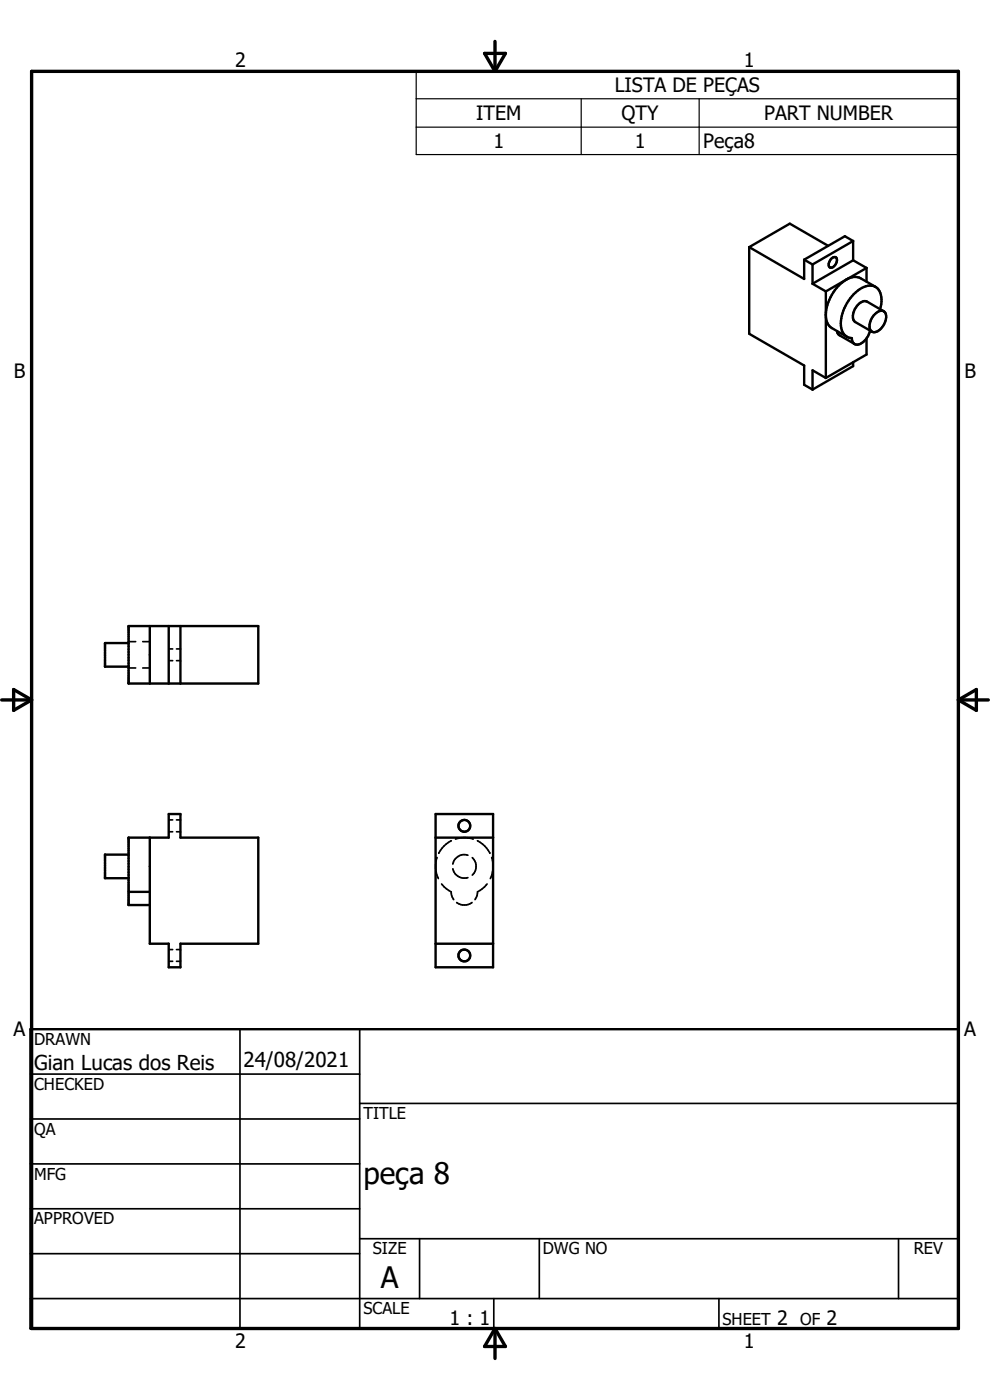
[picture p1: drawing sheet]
<svg xmlns="http://www.w3.org/2000/svg" width="210mm" height="297mm" viewBox="0 0 210 297" stroke-linecap="round" stroke-linejoin="round" font-family="sans-serif">
<g fill="none" stroke="#000" stroke-width=".51">
<path d="M158.9 52.4l11.7 6.8v-4.1M158.9 52.4v18.4l11.7 6.7v4.1l1.8 1.1M170.6 55.1l1.8 1M172.4 56.1v4.1M175.7 52.1l-8.2-4.7-8.6 5M176.3 55a.68 .68 0 0 1 .6-.5 .68 .68 0 0 1 .7 .5 1.44 1.44 0 0 1-1.6 1.7 1.37 1.37 0 0 1 .3-1.7zM179.5 59.3a2.99 2.99 0 0 1 3.1-.3l3.3 2a4.1 4.1 0 0 1 .8 4.6M179.5 59.3a9 9 0 0 0-4.1 8.8l.3 .8 .5 .5 3.4 2M179.5 59.3l-4.3 2.5M181 51.1l-8.6 5M181 51.1l-1.8-1-8.6 5M181 51.1v4.1"/>
<path d="M181 55.2l2.8 1.6M181 55.2l-8.6 5M183.8 56.8v3M183.8 56.8l-4.3 2.5M172.4 60.2l2.8 1.6M175.2 61.8v18.4M177.6 70.2l.3 .8 3.4 2M181 76.8v.9l-8.6 5M183.8 71.8v3.4l-8.6 5M185.6 60.8a4.2 4.2 0 0 0-4.5 1.6 8.6 8.6 0 0 0-2.5 7.6 2.27 2.27 0 0 0 2.1 1.7 1.26 1.26 0 0 0 .8 1.4 1.26 1.26 0 0 0 1.5-.4 4.6 4.6 0 0 0 1.6-2.6M185.6 66.6a1.44 1.44 0 0 1 2.1-.3 3.3 3.3 0 0 1-2.3 4.2 1.32 1.32 0 0 1-.9-1.9l.4-1.1zM187.5 66l-3.6-2a2.29 2.29 0 0 0-2.6 1.6 2.18 2.18 0 0 0 .1 2.7l3.6 2.1"/>
<path d="M175.2 80.2l-2.8-1.6v4.1M27.3 136.4h-5v5h5M27.3 132.8h27.5v12.2h-27.5zM31.8 132.8v12.2M35.8 132.8v12.2M38.3 132.8v12.2M31.8 177.7v22.5h4v5h2.5v-5h16.5v-22.5h-16.5v-5h-2.5v5h-8.5v14.3h4.5M92.4 177.7h12.2M92.4 172.7h12.2v32.5h-12.2zM27.3 181.3h-5v5h5M27.3 189.2h4.5M6.5 218.3h196.8v63.5h-196.8z"/>
<path d="M92.4 200.2h12.2"/>
<circle cx="98.5" cy="175.2" r="1.25"/>
<circle cx="98.5" cy="202.7" r="1.26"/>
</g>
<g fill="none" stroke="#000" stroke-width=".36">
<path d="M27.3 136.1h1.5M30.3 136.1h1.5M35.8 137.7h.8M37.4 137.7h.9M27.3 141.7h1.5M30.3 141.7h1.5M35.8 140.2h.8M37.4 140.2h.9M35.8 173.9h.8M35.8 176.5h.8M37.4 173.9h.9M37.4 176.5h.9"/>
<path d="M95.7 178.4a5.9 5.9 0 0 0-2.6 2.6M96.6 178a5.9 5.9 0 0 1 3.8 0M101.3 178.4a6 6 0 0 1 2.6 2.6M92.7 181.9a6 6 0 0 0 .3 4.5M93.7 187.5l1 1.1 1 .6 .1 .8 .4 .9M96.1 184.3a2.5 2.5 0 0 0 3.2 1.9M96.9 191.5a2.75 2.75 0 0 0 3.2 0M99.3 181.4a2.49 2.49 0 0 0-3.2 1.9M100.2 181.9a2.52 2.52 0 0 1 0 3.8M103.3 187.5l-1 1.1-1 .6-.1 .8-.4 .9M104.3 181.9a6 6 0 0 1-.3 4.5M35.8 201.5h.8"/>
<path d="M35.8 203.9h.8M37.4 201.5h.9M37.4 203.9h.9M50.9 218.3v63.5M76.3 218.3v63.5M6.5 227.9h69.8M6.5 237.4h69.8M76.3 234.1h127M6.5 246.9h69.8M6.5 256.4h69.8M6.5 266h69.8M6.5 275.5h196.8"/>
<path d="M76.3 262.8h127M89 262.8v12.7M104.8 275.5v6.3M114.4 262.8v12.7M152.5 275.5v6.3M190.6 262.8v12.7"/>
</g>
<path d="M6.7 15.1h196.6v266.7h-196.6zM102.8 11.3h4.4l-2.2 3.8zM105 8.8v6.3M.4 148.5h6.3M2.9 146.3l3.8 2.2-3.8 2.2zM203.3 148.5h6.4M203.3 148.5l3.8-2.2v4.4zM105 281.8v6.4M105 281.8l2.2 3.9h-4.4z" fill="none" stroke="#000" stroke-width=".71"/>
<path d="M88.3 15.1h115v17.7h-115zM88.3 21h115M88.3 27h115M123.3 21v11.8M148.3 21v11.8" fill="none" stroke="#000" stroke-width=".25"/>
<g font-size="6.3">
<text x="77.1" y="251.2">peça 8</text>
<text x="80.8" y="273.3">A</text>
</g>
<g font-size="4.4">
<text x="7.2" y="227">Gian Lucas dos Reis</text>
<text x="51.7" y="226.4">24/08/2021</text>
</g>
<g font-size="4.2">
<text x="49.9" y="14.1">2</text>
<text x="157.8" y="14.1">1</text>
<text x="130.4" y="19.6">LISTA DE PEÇAS</text>
<text x="101" y="25.5">ITEM</text>
<text x="131.9" y="25.5">QTY</text>
<text x="162.1" y="25.5">PART NUMBER</text>
<text x="104.7" y="31.4">1</text>
<text x="134.7" y="31.4">1</text>
<text x="149.2" y="31.5">Peça8</text>
<text x="3" y="80.2">B</text>
<text x="204.6" y="80.2">B</text>
<text x="2.9" y="219.8">A</text>
<text x="204.6" y="219.8">A</text>
<text x="95.3" y="281.1">1 : 1</text>
<text x="164.8" y="281">2</text>
<text x="175.3" y="281">2</text>
<text x="49.9" y="285.9">2</text>
<text x="157.8" y="285.9">1</text>
</g>
<g font-size="3.5">
<text x="7.2" y="221.6">DRAWN</text>
<text x="7.2" y="231.2">CHECKED</text>
<text x="77.1" y="237.4">TITLE</text>
<text x="7.2" y="240.7">QA</text>
<text x="7.2" y="250.2">MFG</text>
<text x="7.2" y="259.8">APPROVED</text>
<text x="79.1" y="266.1">SIZE</text>
<text x="115.1" y="266.1">DWG NO</text>
<text x="193.8" y="266.1">REV</text>
<text x="77.1" y="278.8">SCALE</text>
<text x="153.2" y="281">SHEET</text>
<text x="169.7" y="281">OF</text>
</g>
</svg>
